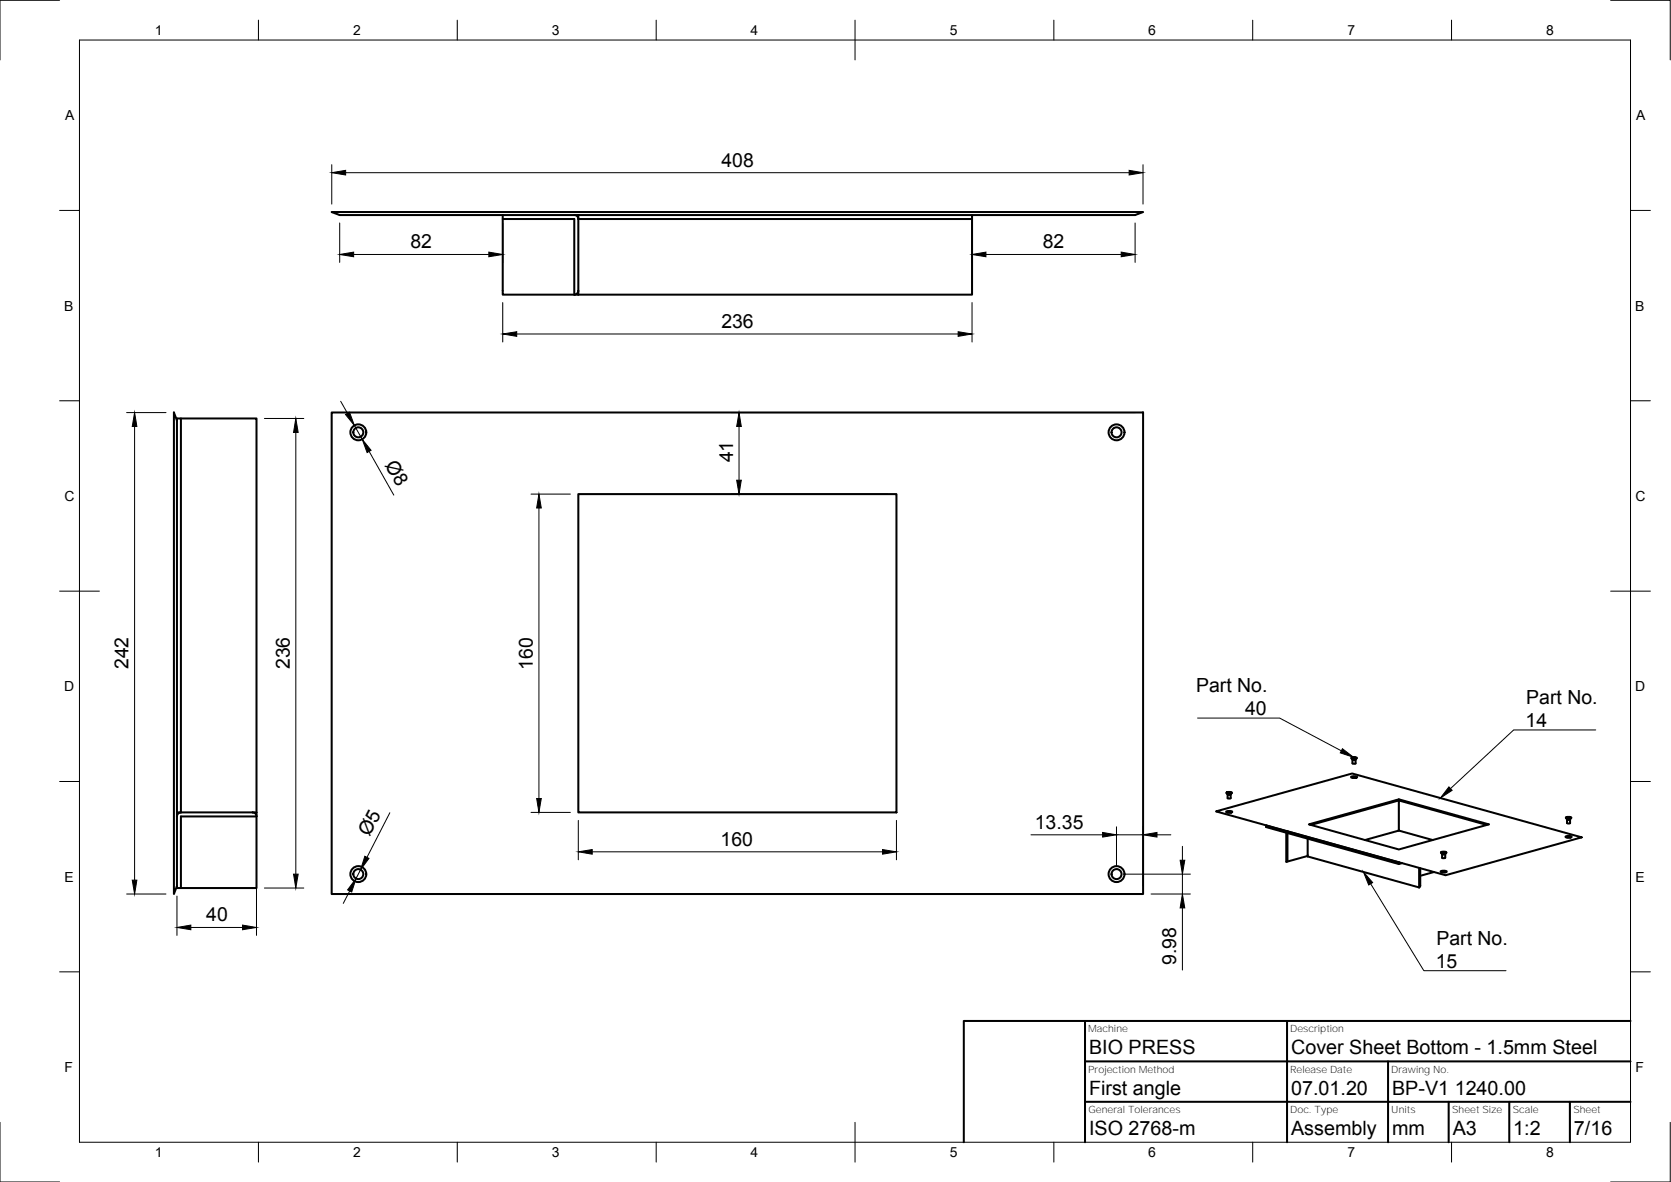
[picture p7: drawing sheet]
<svg xmlns="http://www.w3.org/2000/svg" width="420mm" height="297mm" viewBox="0 0 420 297" stroke-linecap="round" stroke-linejoin="round" font-family="sans-serif">
<g fill="none" stroke="#000" stroke-width=".51">
<path d="M126.4 54v1M144.4 54a1.01 1.01 0 0 1 1 1M145.4 54h99v1h-99M145.4 54h-60l-2-.7h204l-2 .7h-41M145.4 54v20M244.4 55v19h-99M145.4 73a1.01 1.01 0 0 1-1 1v-19h-18v19h19M43.7 103.7l.8 2v117l-.8 2zM44.5 105.7v-.5h1v99a1.01 1.01 0 0 0-1 1M45.5 105.2h19v99M83.4 103.7h204v121h-204zM145.4 124.2h80v80h-80z"/>
<path d="M308.4 199.3l.3 .3v1h.8l-.1-1M308.4 199.2l.7-.2 .7 .2a1.06 1.06 0 0 1-1.4 0zM308.6 199.2l.1 .1M308.6 199.2h.1M308.7 199.6h.7M308.7 199.3h.1M308.7 199.1v.2M308.7 199.2h.1M308.7 199.6h.1M308.7 199.2h-.1M308.7 199.1h.2M308.7 199.3h.2"/>
<path d="M308.7 199.1h.1M308.9 199.3h.1M308.9 199.1h.1M308.9 199.1h.3M308.9 199.3h.3M309 199.7h.1M309.2 199.1h.1M309.2 199.1h.2M309.2 199.3h.2M309.2 199.3h.1M309.4 199.6h.1M309.4 199.1h.1"/>
<path d="M309.4 199.1v.2M309.4 199.3h.1M309.4 199.2h.1M309.5 199.2l-.1 .1M309.5 199.2h.1M309.7 199.3l-.3 .4M339.7 195.2l.8-.1 .7 .1a1.2 1.2 0 0 1-1.5 0zM339.8 190.5l.3 .4M339.8 190.4l.7-.1 .7 .1a1.06 1.06 0 0 1-1.4 0zM340 190.5h.1M340.1 190.9v.9h.8M340.1 190.9h.8"/>
<path d="M340.1 195.5h.7M340.1 190.4v.1M340.1 190.4l-.1 .1M340.1 190.9h.1M340.1 190.5v.1M340.1 190.6h.1M340.1 190.4h.2M340.1 190.6h.2M340.2 190.4h-.1M340.3 190.6h.1M340.3 190.4h.1M340.5 190.9h.1"/>
<path d="M340.5 190.6h.1M340.8 190.9h.1M340.8 190.4h-.5M340.8 190.6h-.3M340.8 190.4v.1M340.8 190.5v.1M340.8 190.4l.1 .1M340.8 190.5h.1M340.9 190.5h-.1M340.9 190.5h.1M341.1 190.5l-.3 .4v.9M44.5 204.2h20"/>
<path d="M64.5 204.2v19h-19v-18h19a1.01 1.01 0 0 0-1-1M305.8 203.9l34.2-9.5 57.7 16-34.2 9.5zM308.3 204l.8-.2 .7 .2a1.2 1.2 0 0 1-1.5 0zM308.7 204.2h.7M318.3 207.5l5.1 1.4 .3 .4M318.4 207.4l-.1 .4 5.1 1.5v7.3l.3-.4v-6.9M323.7 208.9l28 7.8v.4l-28-7.8M323.8 208.9l-.1 .4M328.8 210.7v4.5l28 7.8M328.8 215.1l-5.3 1.5M329.6 207.3l22.1-6.1 22.1 6.1M351.6 201.2l.1 .3"/>
<path d="M351.7 208.7l8.5 2.4M351.7 200.9l-22.6 6.3 22.6 6.3 22.7-6.3-22.7-6.3v.3M351.7 201.6v6.9M351.7 208.5l-.1 .3-8.4 2.3M351.8 216.7h-.1M352.5 216.9l-.8 .2M356.8 218.1v4.9M357.1 218.2v4.4l-.3 .4M360.6 219.1l-3.5 1M362.2 219l.8-.2 .8 .2a1.2 1.2 0 0 1-1.6 0zM362.3 214.3l.3 .3v1l.4 .1 .4-.1v-1l.3-.3M362.3 214.2l.7-.2 .7 .2a1.06 1.06 0 0 1-1.4 0z"/>
<path d="M362.5 214.2l.1 .1M362.5 214.2h.1M362.6 214.6h.8M362.6 219.2h.8M362.6 214.2v.1M362.6 214.6h.1M362.6 214.2h-.1M362.6 214.3h.1M362.6 214.2h.1M362.7 214.3h.6M362.7 214.1h.1M362.7 214.1h-.1"/>
<path d="M362.9 214.1h-.1M362.9 214.1h.2M363 214.6h.1M363.1 214.1h.1M363.2 214.1h.1M363.3 214.6h.1M363.3 214.2v.1M363.3 214.3h.1M363.3 214.2h.2M363.4 214.6h-.1M363.4 214.2h.1M363.4 214.3h.1"/>
<path d="M363.5 214.2l-.2 .1M363.5 214.2h.1M393.6 210.2l.8-.1 .8 .1a1.2 1.2 0 0 1-1.6 0zM393.7 205.5l.3 .4 .4 .1 .4-.1 .3-.4M393.7 205.4l.7-.1 .7 .1a1.06 1.06 0 0 1-1.4 0zM393.9 205.5h.1M394 206.8h.8M394 205.5h.1M394 210.5h.8M394 205.4v.1M394 205.4h.1M394 205.5h-.1"/>
<path d="M394 205.5v.1M394.1 205.9h.1M394.1 205.6h.1M394.1 205.9l-.1 .9M394.1 205.6h.4M394.2 205.4h-.1M394.2 205.6h.1M394.3 205.4h-.1M394.3 205.4h.2M394.4 205.9h.1M394.6 205.4h.1M394.6 205.4h.2"/>
<path d="M394.6 205.6h.1M394.7 205.9l.1 .9M394.8 205.4v.1M394.8 205.5v.1M394.8 205.5h.1M394.8 205.6h-.1M394.8 205.4h.1M394.9 205.5h-.1M394.9 205.5h.1M44.5 222.7v.5h1M272.8 256.6v30.4M323.6 256.6v30.4"/>
<path d="M410 256.6h-167.7v30.4M272.8 266.7h137.2M272.8 276.9h137.2M349 266.7v20.3M364.3 276.9v10.1M379.5 276.9v10.1M394.7 276.9v10.1"/>
<circle cx="90.1" cy="108.6" r="2"/>
<circle cx="90.1" cy="108.6" r="1.26"/>
<circle cx="280.7" cy="108.6" r="2"/>
<circle cx="280.7" cy="108.6" r="1.26"/>
<circle cx="90.1" cy="219.7" r="2"/>
<circle cx="90.1" cy="219.7" r="1.26"/>
<circle cx="280.7" cy="219.7" r="2"/>
<circle cx="280.7" cy="219.7" r="1.26"/>
</g>
<g fill="none" stroke="#000" stroke-width=".25">
<path d="M15 .1h-15v15M20 10.1h390v276.9h-390zM65 5.1v5M115 5.1v5M165 5.1v5M215 5.1v10M265 5.1v5M315 5.1v5M365 5.1v5M405 .1h15v15M15 52.9h5M83.4 41.4v9.9"/>
<path d="M85.4 56v9.9M86.9 43.4h197M126.4 56v9.9M244.4 56v9.9M285.4 56v9.9M287.4 41.4v9.9M410 52.9h5M88.9 64h34M126.4 76v9.9M244.4 76v9.9M247.9 64h34M129.9 83.9h111"/>
<path d="M15 100.7h5M31.8 103.7h9.9M33.8 107.2v114M66.5 105.2h9.9M74.4 108.7v111M85.7 100.8l1.7 3.1M89.1 106.9l2 3.5M92.8 113.4l6.2 11M183.8 103.7h101.6M185.8 107.2v13.5M410 100.7h5M133.5 124.2h9.9"/>
<path d="M135.5 127.7v73M183.8 124.2h39.6M15 148.6h10M405 148.6h10M15 196.4h5M301.1 180.5h20.7l15.5 8.2M401.2 183.4h-20.6l-15.9 14.8M410 196.4h5M64.5 207.2v27.9M90.7 218.6l-1.2 2.2M98 204.2l-5.7 11.3M133.5 204.2h9.9"/>
<path d="M145.4 206.2v9.9M148.9 214.1h73M225.4 206.2v9.9M259.2 209.8h18M280.7 207.8v9.9M280.7 209.8h6.7M282.7 219.7h16.6M287.4 207.8v14.9M290.9 209.8h3.5M297.3 212.7v3.5M297.3 219.7v5M31.8 224.7h9.9"/>
<path d="M44.5 225.2v9.9M48 233.1h13M66.5 223.2h9.9M87.9 223.9l-1.6 3.1M289.4 224.7h9.9M297.3 228.2v15.6M344.6 222.1l13.4 21.8h20.7M15 244.2h5M410 244.2h5M0 282.1v14.9h15M65 287v5M115 287v5"/>
<path d="M165 287v5M215 282.1v9.9M265 287v5M315 287v5M365 287v5M420 282.1v14.9h-15"/>
</g>
<g fill="#000" stroke="#000" stroke-width=".25">
<path d="M83.4 43.4l3.5-.6v1.2zM283.9 42.8l3.5 .6-3.5 .6zM85.4 64l3.5-.6v1.1zM122.9 63.4l3.5 .6-3.5 .5zM244.4 64l3.5-.6v1.1zM281.9 63.4l3.5 .6-3.5 .5zM126.4 83.9l3.5-.5v1.1zM240.9 83.4l3.5 .5-3.5 .6zM33.8 103.7l.6 3.5h-1.1zM74.4 105.2l.6 3.5h-1.2zM86.9 104.2l1-.6 1.2 3.3zM91.1 110.4l2.2 2.8-1 .5z"/>
<path d="M185.8 103.7l.6 3.5h-1.2zM135.5 124.2l.6 3.5h-1.2zM185.2 120.7h1.2l-.6 3.5zM337.5 188.2l2.9 2.1-3.4-1.1zM364.3 197.7l.8 .9-2.9 2zM73.8 219.7h1.2l-.6 3.5zM91.7 215.2l1.1 .5-2.1 2.9zM134.9 200.7h1.2l-.6 3.5zM145.4 214.1l3.5-.6v1.2zM221.9 213.5l3.5 .6-3.5 .6zM277.2 209.2l3.5 .6-3.5 .6zM287.4 209.8l3.5-.6v1.2z"/>
<path d="M296.7 216.2h1.2l-.6 3.5zM33.3 221.2h1.1l-.6 3.5zM44.5 233.1l3.5-.6v1.1zM61 232.5l3.5 .6-3.5 .5zM89.5 220.8l-1.1 3.4-1-.6zM297.3 224.7l.6 3.5h-1.2zM342.8 219.1l2.3 2.7-1 .6z"/>
</g>
<g font-size="5">
<text x="273.8" y="265">BIO PRESS</text>
<text x="324.6" y="265">Cover Sheet Bottom - 1.5mm Steel</text>
<text x="273.8" y="275.1">First angle</text>
<text x="324.6" y="275.1">07.01.20</text>
<text x="350" y="275.1">BP-V1 1240.00</text>
<text x="273.8" y="285.3">ISO 2768-m</text>
<text x="324.6" y="285.3">Assembly</text>
<text x="350" y="285.3">mm</text>
<text x="365.3" y="285.3">A3</text>
<text x="380.5" y="285.3">1:2</text>
<text x="395.8" y="285.3">7/16</text>
</g>
<g font-size="4.9">
<text x="181.4" y="41.9">408</text>
<text x="103.2" y="62.4">82</text>
<text x="262.2" y="62.4">82</text>
<text x="181.4" y="82.4">236</text>
<text x="96.7" y="116.8" transform="rotate(60 96.7 116.8)">Ø8</text>
<text x="184.3" y="116.2" transform="rotate(-90 184.3 116.2)">41</text>
<text x="32.3" y="168.2" transform="rotate(-90 32.3 168.2)">242</text>
<text x="72.8" y="168.2" transform="rotate(-90 72.8 168.2)">236</text>
<text x="134" y="168.4" transform="rotate(-90 134 168.4)">160</text>
<text x="300.8" y="173.9">Part No.</text>
<text x="313.1" y="179.8">40</text>
<text x="383.8" y="176.9">Part No.</text>
<text x="383.6" y="182.7">14</text>
<text x="260.2" y="208.2">13.35</text>
<text x="92.9" y="210.4" transform="rotate(-63 92.9 210.4)">Ø5</text>
<text x="181.2" y="212.5">160</text>
<text x="51.9" y="231.5">40</text>
<text x="361.2" y="237.4">Part No.</text>
<text x="295.8" y="242.5" transform="rotate(-90 295.8 242.5)">9.98</text>
<text x="361" y="243.2">15</text>
</g>
<g font-size="3.5">
<text x="39" y="8.8">1</text>
<text x="88.8" y="8.8">2</text>
<text x="138.8" y="8.8">3</text>
<text x="188.7" y="8.8">4</text>
<text x="238.8" y="8.8">5</text>
<text x="288.7" y="8.8">6</text>
<text x="338.8" y="8.8">7</text>
<text x="388.8" y="8.8">8</text>
<text x="16.4" y="30.2">A</text>
<text x="411.4" y="30.2">A</text>
<text x="16.2" y="78">B</text>
<text x="411.2" y="78">B</text>
<text x="16.2" y="125.9">C</text>
<text x="411.2" y="125.9">C</text>
<text x="16.2" y="173.7">D</text>
<text x="411.2" y="173.7">D</text>
<text x="16.2" y="221.6">E</text>
<text x="411.2" y="221.6">E</text>
<text x="16.2" y="269.4">F</text>
<text x="411.2" y="269.4">F</text>
<text x="39" y="290.8">1</text>
<text x="88.8" y="290.8">2</text>
<text x="138.8" y="290.8">3</text>
<text x="188.7" y="290.8">4</text>
<text x="238.8" y="290.8">5</text>
<text x="288.7" y="290.8">6</text>
<text x="338.8" y="290.8">7</text>
<text x="388.8" y="290.8">8</text>
</g>
<g font-size="2.5">
<text x="273.6" y="259.4">Machine</text>
<text x="324.4" y="259.4">Description</text>
<text x="273.6" y="269.6">Projection Method</text>
<text x="324.4" y="269.6">Release Date</text>
<text x="349.8" y="269.6">Drawing No.</text>
<text x="273.7" y="279.8">General Tolerances</text>
<text x="324.4" y="279.7">Doc. Type</text>
<text x="349.8" y="279.8">Units</text>
<text x="365.1" y="279.8">Sheet Size</text>
<text x="380.4" y="279.8">Scale</text>
<text x="395.6" y="279.8">Sheet</text>
</g>
</svg>
